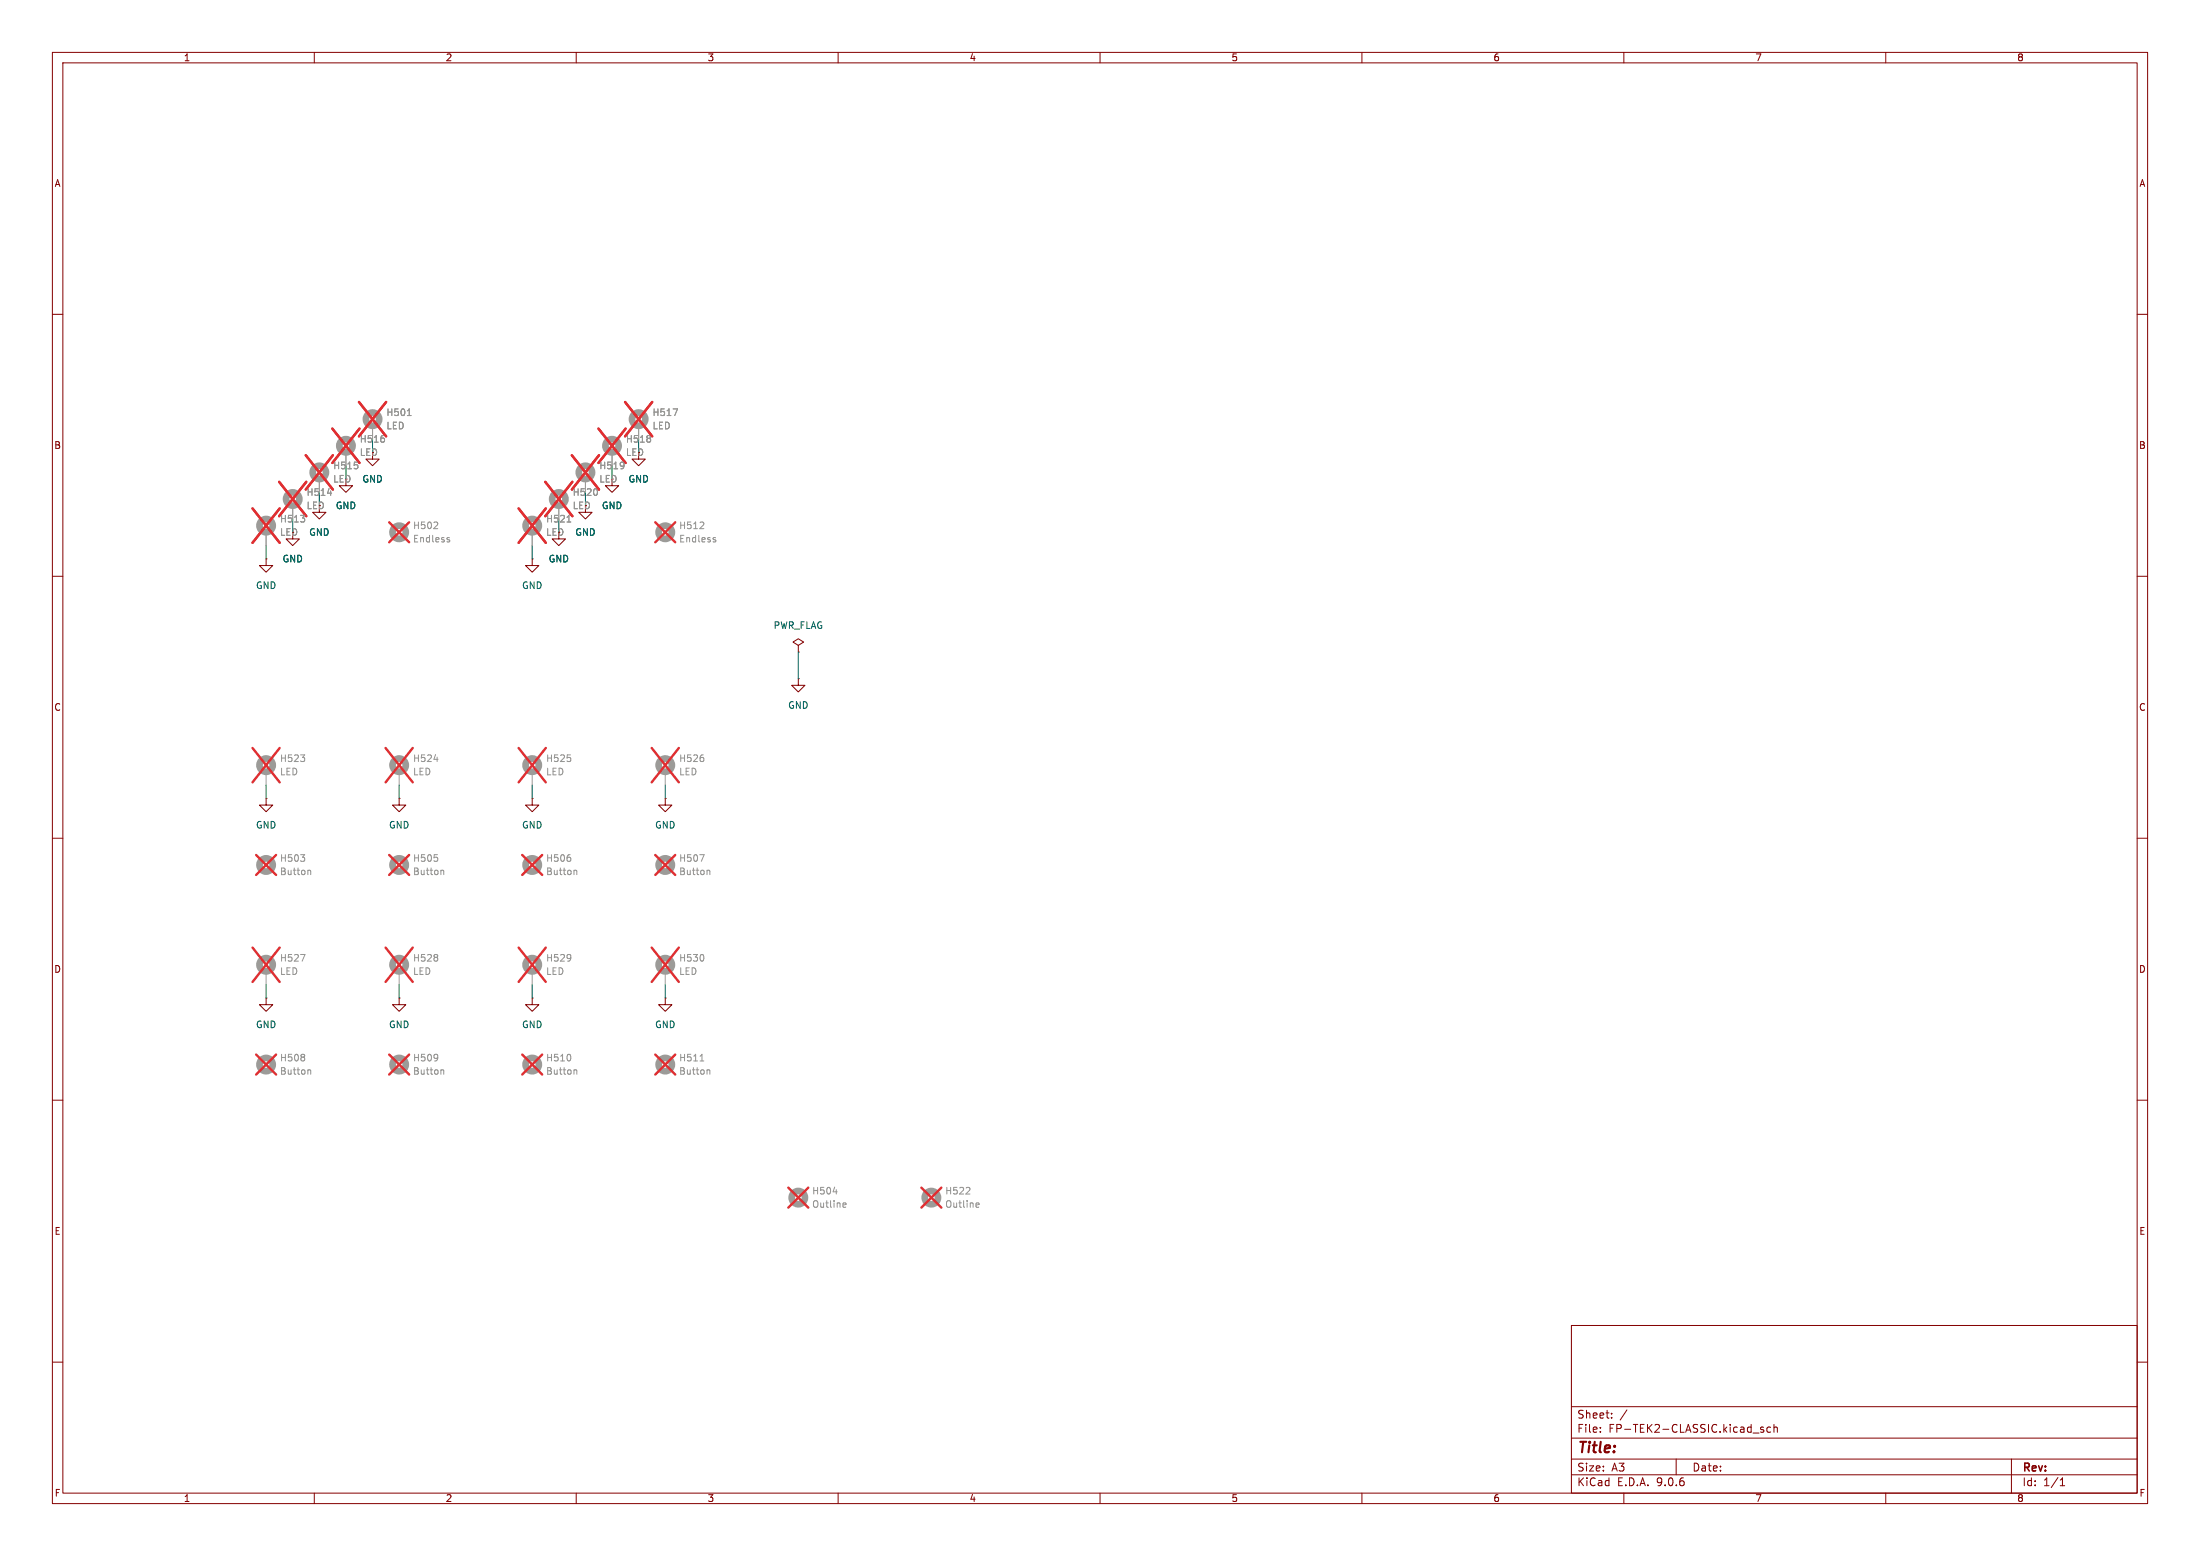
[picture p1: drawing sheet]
<svg xmlns="http://www.w3.org/2000/svg" width="420mm" height="297mm" viewBox="0 0 420 297" stroke-linecap="round" stroke-linejoin="round" font-family="sans-serif">
<g fill="none" stroke="#840000" stroke-width=".19">
<path d="M10 10h400v277h-400zM12 12h396v273h-396zM60 10v2M110 10v2M160 10v2M210 10v2M260 10v2M310 10v2M360 10v2M10 60h2M408 60h2M61 96.5v1.3h1.2l-1.2 1.3-1.3-1.3h1.3"/>
<path d="M66 91.4v1.3h1.3l-1.3 1.3-1.2-1.3h1.2M71.1 86.4v1.2h1.3l-1.3 1.3-1.3-1.3h1.3M111.8 96.5v1.3h1.2l-1.2 1.3-1.3-1.3h1.3M116.8 91.4v1.3h1.3l-1.3 1.3-1.2-1.3h1.2M121.9 86.4v1.2h1.3l-1.3 1.3-1.3-1.3h1.3M10 110h2M50.8 106.7v1.3h1.3l-1.3 1.2-1.3-1.2h1.3M50.8 106.7h.1M55.9 101.6v1.3h1.2l-1.2 1.2-1.3-1.2h1.3M101.6 106.7v1.3h1.3l-1.3 1.2-1.3-1.2h1.3M101.6 106.7h.1M106.7 101.6v1.3h1.2l-1.2 1.2-1.3-1.2h1.3"/>
<path d="M408 110h2M152.4 129.5v1.3h1.3l-1.3 1.3-1.3-1.3h1.3M152.4 129.5h.1M152.4 123.2l1-.6-1-.7-1 .7 1 .6v1.3M152.4 124.5h.1M10 160h2M50.8 152.4v1.3h1.3l-1.3 1.2-1.3-1.2h1.3M50.8 152.4h.1M76.2 152.4v1.3h1.3l-1.3 1.2-1.3-1.2h1.3M76.2 152.4h.1M101.6 152.4v1.3h1.3l-1.3 1.2-1.3-1.2h1.3M101.6 152.4h.1"/>
<path d="M127 152.4v1.3h1.3l-1.3 1.2-1.3-1.2h1.3M127 152.4h.1M408 160h2M50.8 190.5v1.3h1.3l-1.3 1.2-1.3-1.2h1.3M50.8 190.5h.1M76.2 190.5v1.3h1.3l-1.3 1.2-1.3-1.2h1.3M76.2 190.5h.1M101.6 190.5v1.3h1.3l-1.3 1.2-1.3-1.2h1.3M101.6 190.5h.1M127 190.5v1.3h1.3l-1.3 1.2-1.3-1.2h1.3M127 190.5h.1M10 210h2"/>
<path d="M408 210h2M300 253h108v32h-108zM10 260h2M300 278.5h108M300 274.5h108M300 268.5h108M305.5 273.2v.2M305.5 272.5v.1M307.7 270.5v.2M307.7 269.8v.1M310.6 269.1l-1.3 1.9M320 278.5v3"/>
<path d="M334.7 273.5h1.1M336.7 272.5l-.4-.1-.2 .2 .1 .2 .5 .2v.3h-.6M338 272.5l-.4-.1-.3 .3 .1 .6h.6M338.7 272.5l.2-.1 .3 .1 .1 .9M338.7 271.9v1.5M384 278.5v6.5M408 260h2M60 285v2M110 285v2M160 285v2M210 285v2M260 285v2"/>
<path d="M300 281.5h108M310 285v2M360 285v2M393.3 283.6h.9M393.3 282.5l.4-.4v1.5"/>
</g>
<g fill="none" stroke="#9c9b98" stroke-width="1.3">
<circle cx="55.9" cy="95.2" r="1.27"/>
<circle cx="61" cy="90.2" r="1.27"/>
<circle cx="66" cy="85.1" r="1.27"/>
<circle cx="71.1" cy="80" r="1.27"/>
<circle cx="106.7" cy="95.2" r="1.27"/>
<circle cx="111.8" cy="90.2" r="1.27"/>
<circle cx="116.8" cy="85.1" r="1.27"/>
<circle cx="121.9" cy="80" r="1.27"/>
<circle cx="50.8" cy="100.3" r="1.27"/>
<circle cx="76.2" cy="101.6" r="1.27"/>
<circle cx="101.6" cy="100.3" r="1.27"/>
<circle cx="127" cy="101.6" r="1.27"/>
<circle cx="50.8" cy="146" r="1.27"/>
<circle cx="76.2" cy="146" r="1.27"/>
<circle cx="101.6" cy="146" r="1.27"/>
<circle cx="127" cy="146" r="1.27"/>
<circle cx="50.8" cy="165.1" r="1.27"/>
<circle cx="76.2" cy="165.1" r="1.27"/>
<circle cx="101.6" cy="165.1" r="1.27"/>
<circle cx="127" cy="165.1" r="1.27"/>
<circle cx="50.8" cy="184.1" r="1.27"/>
<circle cx="76.2" cy="184.1" r="1.27"/>
<circle cx="101.6" cy="184.1" r="1.27"/>
<circle cx="127" cy="184.1" r="1.27"/>
<circle cx="50.8" cy="203.2" r="1.27"/>
<circle cx="76.2" cy="203.2" r="1.27"/>
<circle cx="101.6" cy="203.2" r="1.27"/>
<circle cx="127" cy="203.2" r="1.27"/>
<circle cx="152.4" cy="228.6" r="1.27"/>
<circle cx="177.8" cy="228.6" r="1.27"/>
</g>
<g fill="none" stroke="#939391" stroke-width=".19">
<path d="M77.8 79.3h.7M128.5 78h.8l-.5 1.3M57.4 98.4h.8l-.5 .5M58.1 99v.5M62.5 94.1h.8M68.3 88.8v.6M73.3 83.7v.6M83.5 99.8v.4M108.2 99.6h.8M114 93.5v.8M119.1 88.3v.9M119.1 88.8v.1"/>
<path d="M124.1 83.3v.3M124.1 83.8v.5M134.3 99.8v.4M82.8 100.9h.8M85.5 103l.3 .1 .1 .2-.5 .1M85.5 102.6l.3 .1M133.6 100.9h.8M136.3 103l.3 .1 .1 .2-.5 .1M136.3 102.6l.3 .1M57.4 144.1h.8l-.5 .5M58.1 144.7v.5M82.8 144.9h.8"/>
<path d="M108.9 144.7v.5M134.3 144.7v.5M57.4 163.1h.8l-.5 .5M58.1 163.7v.6M59 166.1l.3 .2v.6M83.5 163.7v.6M84.4 166.1l.3 .2v.6M108.9 163.7v.6M109.8 166.1l.3 .2v.6M133.6 163.1h.8l-.5 1.3M135.2 166.1l.3 .2v.6M57.4 182.2h.8l-.5 1.3"/>
<path d="M83.5 182.3v.3M83.5 182.9v.4M108.9 182.3v.9M109 182.7l-.1 .2M134.3 182.4v.8M58.1 201.4v.3M58.1 201.9v.5M59 204.2l.3 .2v.6M83.5 201.4v.8M83.6 201.8l-.1 .1M84.4 204.2l.3 .2v.6M108.9 201.5v.8"/>
<path d="M109.8 204.2l.3 .2v.6M133.6 202.5h.8M135.2 204.2l.3 .2v.6M159 227.5h.8M161.1 229.6l.4 .1v.2l-.6 .1M161.5 230.4h-.4M184.4 227.9h.8M185.1 226.8v.4M186.5 229.6l.4 .1v.2l-.6 .1M186.9 230.4h-.4"/>
</g>
<g fill="none" stroke="#e12e31" stroke-width=".46">
<path d="M68.5 76.7l5.2 6.6M73.7 76.7l-5.2 6.6M119.3 76.7l5.2 6.6M124.5 76.7l-5.2 6.6M48.2 97.1l5.2 6.5M53.3 92l5.2 6.5M53.4 97.1l-5.2 6.5M58.4 86.9l5.2 6.5M58.5 92l-5.2 6.5M63.4 81.8l5.2 6.6M63.6 86.9l-5.2 6.5M68.6 81.8l-5.2 6.6"/>
<path d="M74.3 99.7l3.8 3.8M78.1 99.7l-3.8 3.8M99 97.1l5.2 6.5M104.1 92l5.2 6.5M104.2 97.1l-5.2 6.5M109.2 86.9l5.2 6.5M109.3 92l-5.2 6.5M114.2 81.8l5.2 6.6M114.4 86.9l-5.2 6.5M119.4 81.8l-5.2 6.6M125.1 99.7l3.8 3.8M128.9 99.7l-3.8 3.8"/>
<path d="M48.2 142.8l5.2 6.5M53.4 142.8l-5.2 6.5M73.6 142.8l5.2 6.5M78.8 142.8l-5.2 6.5M99 142.8l5.2 6.5M104.2 142.8l-5.2 6.5M124.4 142.8l5.2 6.5M129.6 142.8l-5.2 6.5M48.9 163.2l3.8 3.8M52.7 163.2l-3.8 3.8M74.3 163.2l3.8 3.8M78.1 163.2l-3.8 3.8"/>
<path d="M99.7 163.2l3.8 3.8M103.5 163.2l-3.8 3.8M125.1 163.2l3.8 3.8M128.9 163.2l-3.8 3.8M48.2 180.9l5.2 6.5M53.4 180.9l-5.2 6.5M73.6 180.9l5.2 6.5M78.8 180.9l-5.2 6.5M99 180.9l5.2 6.5M104.2 180.9l-5.2 6.5M124.4 180.9l5.2 6.5M129.6 180.9l-5.2 6.5"/>
<path d="M48.9 201.3l3.8 3.8M52.7 201.3l-3.8 3.8M74.3 201.3l3.8 3.8M78.1 201.3l-3.8 3.8M99.7 201.3l3.8 3.8M103.5 201.3l-3.8 3.8M125.1 201.3l3.8 3.8M128.9 201.3l-3.8 3.8M150.5 226.7l3.8 3.8M154.3 226.7l-3.8 3.8M175.9 226.7l3.8 3.8M179.7 226.7l-3.8 3.8"/>
</g>
<g fill="none" stroke="#9c9b98" stroke-width=".19">
<path d="M55.9 96.5v2.6M61 91.4v2.6M66 86.4v2.5M71.1 81.3v2.5M106.7 96.5v2.6M111.8 91.4v2.6M116.8 86.4v2.5M121.9 81.3v2.5M50.8 101.6v2.5M101.6 101.6v2.5M50.8 147.3v2.6M76.2 147.3v2.6"/>
<path d="M101.6 147.3v2.6M127 147.3v2.6M50.8 185.4v2.6M76.2 185.4v2.6M101.6 185.4v2.6M127 185.4v2.6"/>
</g>
<g fill="none" stroke="#009600" stroke-width=".19">
<path d="M55.9 99.1v2.5M61 94v2.5M66 88.9v2.5M71.1 83.8v2.6M106.7 99.1v2.5M111.8 94v2.5M116.8 88.9v2.5M121.9 83.8v2.6M50.8 104.1v2.6M101.6 104.1v2.6M152.4 124.5v5M50.8 149.9v2.5"/>
<path d="M76.2 149.9v2.5M101.6 149.9v2.5M127 149.9v2.5M50.8 188v2.5M76.2 188v2.5M101.6 188v2.5M127 188v2.5"/>
</g>
<text font-size="2.8" fill="#840000" x="301" y="277.9">Title:</text>
<g font-size="2.1" fill="#840000">
<text x="301" y="273.7">File:</text>
<text x="301" y="271">Sheet:</text>
<text x="307.1" y="273.7">FP-TEK2-CLASSIC.kicad_sch</text>
<text x="301" y="281.1">Size:</text>
<text x="307.6" y="281.1">A3</text>
<text x="323" y="281.1">Date:</text>
<text x="386" y="281.3">Rev:</text>
<text x="301" y="283.9">KiCad</text>
<text x="308.7" y="283.9">E.D.A.</text>
<text x="316.3" y="283.9">9.0.6</text>
<text x="386" y="283.9">Id:</text>
<text x="390.1" y="283.9">1/1</text>
</g>
<g font-size="1.8" fill="#840000">
<text x="35" y="11.9">1</text>
<text x="85" y="11.9">2</text>
<text x="135" y="11.9">3</text>
<text x="185" y="11.9">4</text>
<text x="235" y="11.9">5</text>
<text x="285" y="11.9">6</text>
<text x="335" y="11.9">7</text>
<text x="385" y="11.9">8</text>
<text x="10.3" y="35.9">A</text>
<text x="408.3" y="35.9">A</text>
<text x="10.3" y="85.9">B</text>
<text x="68.6" y="87.2">LED</text>
<text x="119.4" y="87.2">LED</text>
<text x="408.2" y="85.9">B</text>
<text x="58.4" y="97.4">LED</text>
<text x="109.2" y="97.4">LED</text>
<text x="53.3" y="102.5">LED</text>
<text x="104.1" y="102.5">LED</text>
<text x="10.3" y="135.9">C</text>
<text x="408.2" y="135.9">C</text>
<text x="10.3" y="185.9">D</text>
<text x="408.2" y="185.9">D</text>
<text x="10.3" y="235.9">E</text>
<text x="408.3" y="235.9">E</text>
<text x="10.3" y="285.9">F</text>
<text x="35" y="286.9">1</text>
<text x="85" y="286.9">2</text>
<text x="135" y="286.9">3</text>
<text x="185" y="286.9">4</text>
<text x="235" y="286.9">5</text>
<text x="285" y="286.9">6</text>
<text x="335" y="286.9">7</text>
<text x="385" y="286.9">8</text>
<text x="408.3" y="285.9">F</text>
</g>
<g font-size="1.8" fill="#939391">
<text x="73.7" y="82.1">LED</text>
<text x="73.7" y="79.6">H501</text>
<text x="124.5" y="82.1">LED</text>
<text x="124.5" y="79.6">H517</text>
<text x="63.5" y="89.8">H515</text>
<text x="68.6" y="84.7">H516</text>
<text x="114.3" y="89.8">H519</text>
<text x="119.4" y="84.7">H518</text>
<text x="58.4" y="94.8">H514</text>
<text x="63.5" y="92.3">LED</text>
<text x="109.2" y="94.8">H520</text>
<text x="114.3" y="92.3">LED</text>
<text x="53.3" y="99.9">H513</text>
<text x="78.7" y="101.2">H502</text>
<text x="104.1" y="99.9">H521</text>
<text x="129.5" y="101.2">H512</text>
<text x="78.7" y="103.7">Endless</text>
<text x="129.5" y="103.7">Endless</text>
<text x="53.3" y="148.2">LED</text>
<text x="53.3" y="145.6">H523</text>
<text x="78.7" y="148.2">LED</text>
<text x="78.7" y="145.6">H524</text>
<text x="104.1" y="148.2">LED</text>
<text x="104.1" y="145.6">H525</text>
<text x="129.5" y="148.2">LED</text>
<text x="129.5" y="145.6">H526</text>
<text x="53.3" y="164.7">H503</text>
<text x="53.3" y="167.2">Button</text>
<text x="78.7" y="164.7">H505</text>
<text x="78.7" y="167.2">Button</text>
<text x="104.1" y="164.7">H506</text>
<text x="104.1" y="167.2">Button</text>
<text x="129.5" y="164.7">H507</text>
<text x="129.5" y="167.2">Button</text>
<text x="53.3" y="183.7">H527</text>
<text x="78.7" y="183.7">H528</text>
<text x="104.1" y="183.7">H529</text>
<text x="129.5" y="183.7">H530</text>
<text x="53.3" y="186.3">LED</text>
<text x="78.7" y="186.3">LED</text>
<text x="104.1" y="186.3">LED</text>
<text x="129.5" y="186.3">LED</text>
<text x="53.3" y="202.8">H508</text>
<text x="78.7" y="202.8">H509</text>
<text x="104.1" y="202.8">H510</text>
<text x="129.5" y="202.8">H511</text>
<text x="53.3" y="205.3">Button</text>
<text x="78.7" y="205.3">Button</text>
<text x="104.1" y="205.3">Button</text>
<text x="129.5" y="205.3">Button</text>
<text x="154.9" y="228.2">H504</text>
<text x="154.9" y="230.7">Outline</text>
<text x="180.3" y="228.2">H522</text>
<text x="180.3" y="230.7">Outline</text>
</g>
<g font-size="1.8" fill="#006464">
<text x="69.1" y="92.3">GND</text>
<text x="119.9" y="92.3">GND</text>
<text x="64" y="97.4">GND</text>
<text x="114.8" y="97.4">GND</text>
<text x="53.8" y="107.5">GND</text>
<text x="58.9" y="102.5">GND</text>
<text x="104.6" y="107.5">GND</text>
<text x="109.7" y="102.5">GND</text>
<text x="48.8" y="112.6">GND</text>
<text x="99.6" y="112.6">GND</text>
<text x="147.6" y="120.2">PWR_FLAG</text>
<text x="150.4" y="135.5">GND</text>
<text x="48.8" y="158.3">GND</text>
<text x="74.2" y="158.3">GND</text>
<text x="99.6" y="158.3">GND</text>
<text x="125" y="158.3">GND</text>
<text x="48.8" y="196.4">GND</text>
<text x="74.2" y="196.4">GND</text>
<text x="99.6" y="196.4">GND</text>
<text x="125" y="196.4">GND</text>
</g>
</svg>
